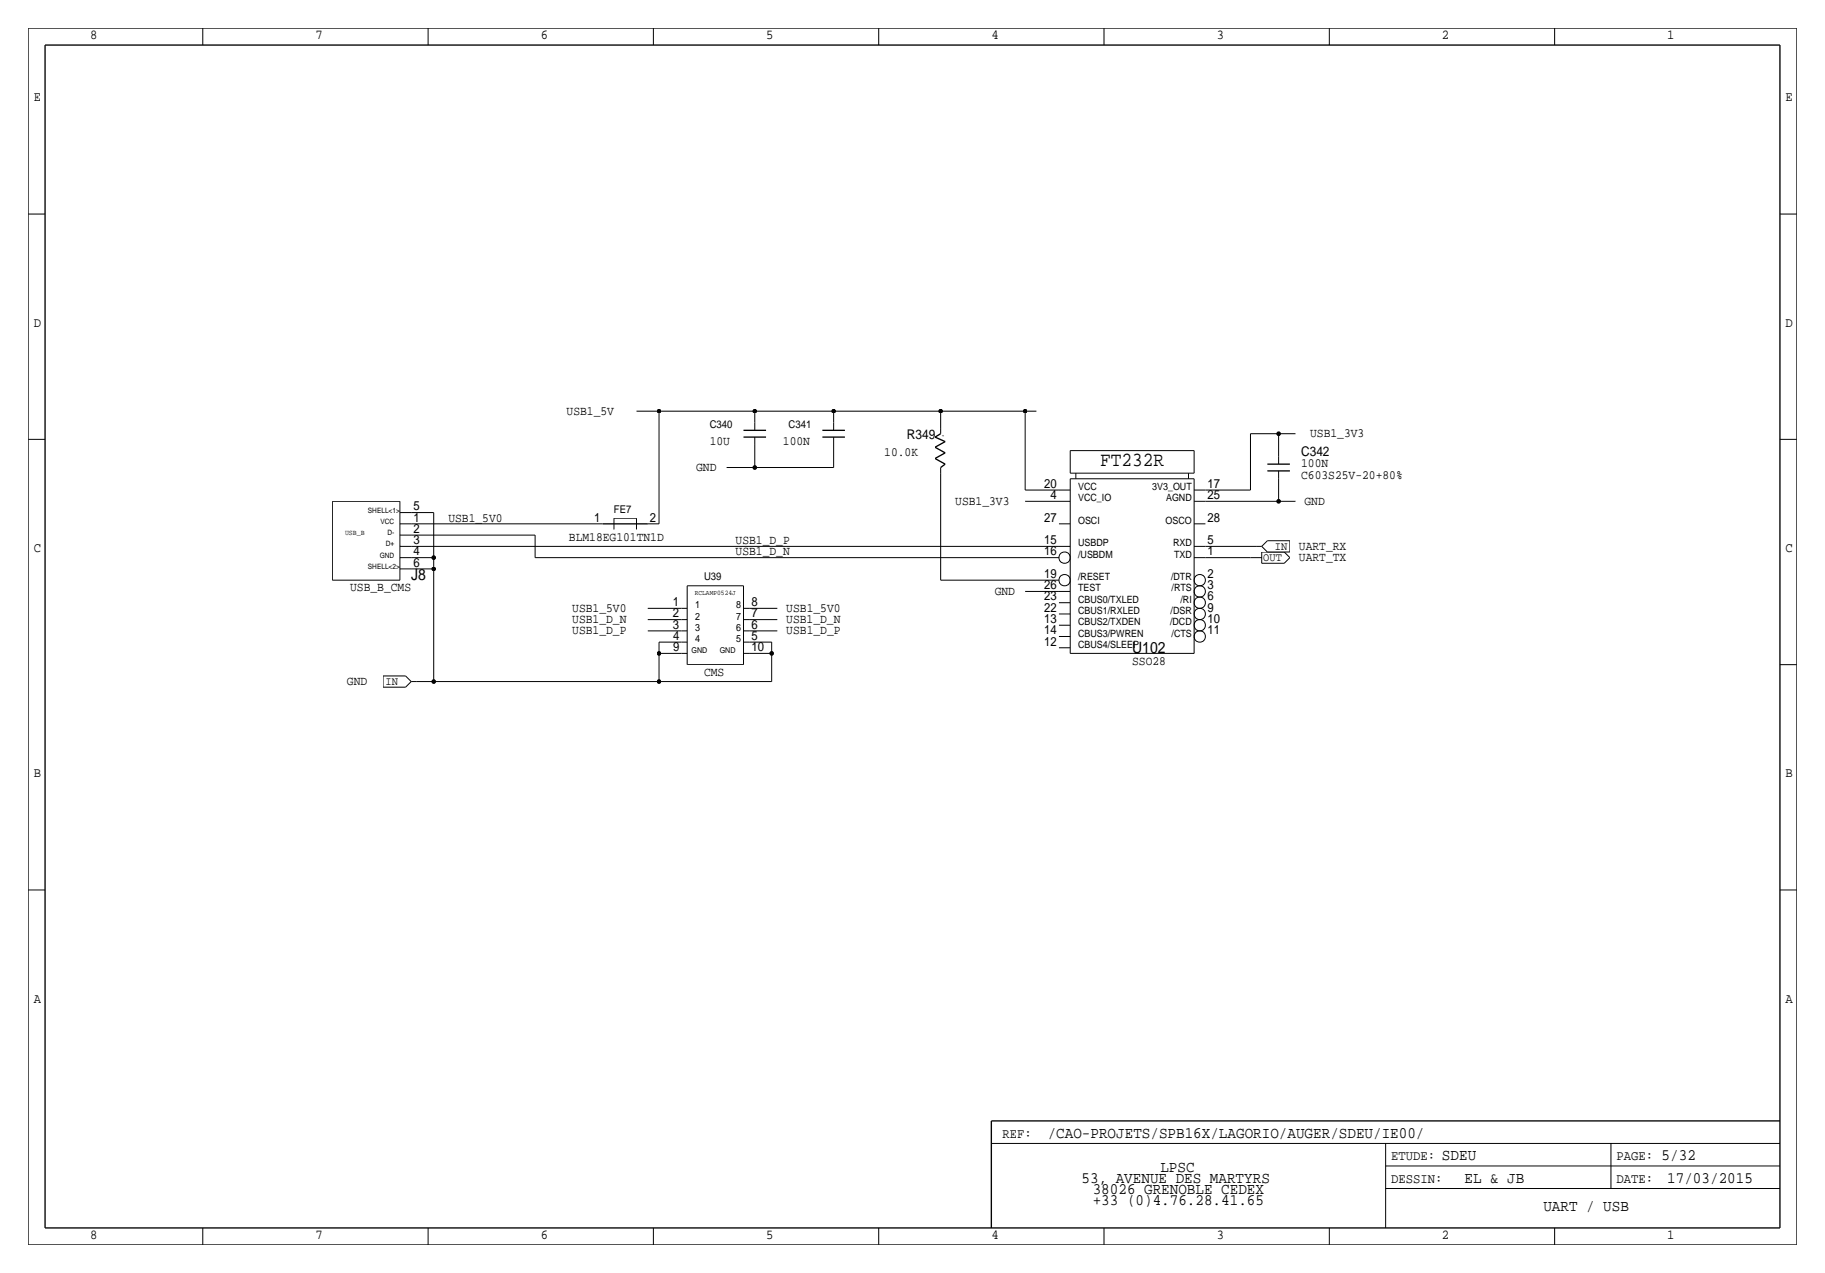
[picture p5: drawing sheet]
<svg xmlns="http://www.w3.org/2000/svg" width="411mm" height="287mm" viewBox="0 0 411 287" stroke-linecap="round" stroke-linejoin="round" font-family="sans-serif">
<g fill="none" stroke="#000" stroke-width=".23">
<path d="M6.3 6.3h398.8zM6.3 6.3v274.4zM45.7 6.3v3.9zM96.5 6.3v3.9zM147.3 6.3v3.9zM198.1 6.3v3.9zM248.9 6.3v3.9zM299.7 6.3v3.9zM350.5 6.3v3.9zM405.1 6.3v274.4zM6.3 48.3h3.9zM401.3 48.3h3.8z"/>
<path d="M6.3 99.1h3.9zM143.5 92.7h5.1zM148.6 92.7h21.6zM148.6 92.7v25.4zM170.2 98.6v1.7zM170.2 95.2v1.8zM170.2 92.7h17.8zM170.2 92.7v2.5zM188 98.6v1.7zM188 95.2v1.8zM188 92.7h24.1zM188 92.7v2.5z"/>
<path d="M212.1 96.5v1.3zM212.1 92.7h19zM212.1 92.7v3.8zM231.1 92.7v17.8zM231.1 92.7h2.6zM281.9 97.8v12.7zM281.9 97.8h6.4zM288.3 97.8h3.8zM288.3 97.8v5.1zM401.3 99.1h3.8zM74.9 113v17.8zM74.9 113h15.3z"/>
<path d="M90.2 113v17.8zM90.2 118.1h2.5zM90.2 115.6h2.5zM92.7 115.6h5.1zM92.7 118.1h43.2zM97.8 115.6v10.1zM138.4 116.8h5.1zM138.4 116.8v2.6zM143.5 116.8v2.6zM146 118.1h2.6zM163.8 105.4h6.4zM170.2 105.4h17.8z"/>
<path d="M170.2 100.3v5.1zM188 100.3v5.1zM212.1 105.4v1.3zM212.1 106.7v24.1zM231.1 113h7.7zM231.1 110.5h7.7zM238.8 118.1h2.5zM238.8 110.5h2.5zM238.8 113h2.5zM241.3 107.9v39.4zM241.3 101.6v5.1zM241.3 101.6h27.9z"/>
<path d="M241.3 106.7h27.9zM241.3 107.9h27.9zM242.6 106.7v1.2zM268 106.7v1.2zM269.2 118.1h2.6zM269.2 113h2.6zM269.2 110.5h2.6zM269.2 107.9v39.4zM269.2 101.6v5.1zM271.8 110.5h10.1zM271.8 113h16.5zM288.3 113h3.8z"/>
<path d="M288.3 106.2v1.7zM288.3 102.9v1.7zM288.3 107.9v5.1zM74.9 130.8h15.3zM90.2 120.6h2.5zM90.2 123.2h2.5zM90.2 125.7h2.5zM90.2 128.3h2.5zM92.7 123.2h146.1zM92.7 120.6h27.9zM92.7 125.7h5.1zM92.7 128.3h5.1z"/>
<path d="M97.8 125.7v2.6zM97.8 128.3v25.4zM120.6 120.6v5.1zM120.6 125.7h118.2zM146.1 139.7h7.6zM146.1 137.2h7.6zM153.7 137.2h1.2zM153.7 139.7h1.2zM154.9 132.1v17.8zM154.9 132.1h12.7zM167.6 132.1v17.8zM167.6 137.2h1.3z"/>
<path d="M167.6 139.7h1.3zM168.9 139.7h6.4zM168.9 137.2h6.4zM212.1 130.8h26.7zM231.1 133.3h7.7zM238.8 123.2h2.5zM238.8 135.9h2.5zM238.8 138.4h2.5zM238.8 133.3h2.5zM269.2 125.7h2.6zM269.2 123.2h2.6zM271.8 123.2h11.4z"/>
<path d="M271.8 125.7h10.1zM281.9 125.7h2.6zM283.2 123.2h1.3zM284.5 123.2l1.2 1.3zM284.5 124.5h5.1zM284.5 127h5.1zM284.5 124.5v2.5zM285.7 121.9l-1.2 1.3zM285.7 121.9h5.1zM285.7 124.5h5.1zM289.6 124.5l1.2 1.2zM290.8 121.9v2.6z"/>
<path d="M290.8 125.7l-1.2 1.3zM86.4 152.4h5zM86.4 152.4v2.5zM86.4 154.9h5zM91.4 152.4l1.3 1.3zM92.7 153.7l-1.3 1.2zM92.7 153.7h1.3zM94 153.7h3.8zM97.8 153.7h50.8zM146.1 142.2h7.6zM148.6 147.3h5.1zM148.6 153.7h25.4z"/>
<path d="M148.6 147.3v6.4zM148.6 144.8v2.5zM148.6 144.8h5.1zM153.7 142.2h1.2zM153.7 147.3h1.2zM153.7 144.8h1.2zM154.9 149.9h12.7zM167.6 142.2h1.3zM167.6 144.8h1.3zM167.6 147.3h1.3zM168.9 142.2h6.4zM168.9 147.3h5.1z"/>
<path d="M168.9 144.8h5.1zM174 147.3v6.4zM174 144.8v2.5zM238.8 141h2.5zM238.8 143.5h2.5zM238.8 146h2.5zM241.3 147.3h27.9zM401.3 149.9h3.8zM6.3 200.7h3.9zM401.3 200.7h3.8zM223.5 257.8h177.8zM312.4 257.8v19.1z"/>
<path d="M363.2 257.8v10.2zM45.7 276.9v3.8zM96.5 276.9v3.8zM147.3 276.9v3.8zM198.1 276.9v3.8zM248.9 276.9v3.8zM299.7 276.9v3.8zM312.4 262.9h88.9zM312.4 268h88.9zM350.5 276.9v3.8zM6.4 280.7h398.7z"/>
<circle cx="240" cy="125.7" r="1.28"/>
<circle cx="240" cy="130.8" r="1.28"/>
<circle cx="270.5" cy="138.4" r="1.28"/>
<circle cx="270.5" cy="130.8" r="1.28"/>
<circle cx="270.5" cy="133.4" r="1.28"/>
<circle cx="270.5" cy="135.9" r="1.28"/>
<circle cx="270.5" cy="143.5" r="1.28"/>
<circle cx="270.5" cy="141" r="1.28"/>
</g>
<g fill="#000" stroke="#000" stroke-width=".23">
<circle cx="148.6" cy="92.7" r=".41"/>
<circle cx="170.2" cy="92.7" r=".41"/>
<circle cx="188" cy="92.7" r=".41"/>
<circle cx="212.1" cy="92.7" r=".41"/>
<circle cx="231.1" cy="92.7" r=".41"/>
<circle cx="288.3" cy="97.8" r=".41"/>
<circle cx="170.2" cy="105.4" r=".41"/>
<circle cx="288.3" cy="113" r=".41"/>
<circle cx="97.8" cy="128.3" r=".41"/>
<circle cx="97.8" cy="125.7" r=".41"/>
<circle cx="97.8" cy="153.7" r=".41"/>
<circle cx="148.6" cy="147.3" r=".41"/>
<circle cx="148.6" cy="153.7" r=".41"/>
<circle cx="174" cy="147.3" r=".41"/>
</g>
<g fill="none" stroke="#000" stroke-width=".3">
<path d="M10.2 10.2h391.1zM10.2 10.2v266.7zM401.3 10.2v266.7zM167.6 97h5.1zM167.6 98.6h5.1zM185.4 97h5.1zM185.4 98.6h5.1zM210.8 98.6l2.3 1zM210.8 98.6l1.3-.8zM135.9 118.1h10.1zM210.8 103.4l2.3-1.3zM210.8 103.4l2.3 1.2z"/>
<path d="M210.8 100.8l2.3-1.2zM210.8 100.8l2.3 1.3zM212.1 105.4l1-.8zM285.8 104.6h5zM285.8 106.2h5zM223.5 252.7h177.8zM223.5 252.7v24.2zM10.2 276.9h391.1z"/>
</g>
<text font-size="4.5" x="248" y="105">FT232R</text>
<g font-size="3.6">
<text x="236.2" y="256.5">/CAO-PROJETS/SPB16X/LAGORIO/AUGER/SDEU/IE00/</text>
<text x="325.1" y="261.6">SDEU</text>
<text x="374.6" y="261.6">5/32</text>
<text x="243.8" y="266.7">53, AVENUE DES MARTYRS</text>
<text x="246.4" y="269.2">38026 GRENOBLE CEDEX</text>
<text x="261.6" y="264.2">LPSC</text>
<text x="330.2" y="266.7">EL &amp; JB</text>
<text x="375.9" y="266.7">17/03/2015</text>
<text x="246.4" y="271.8">+33 (0)4.76.28.41.65</text>
<text x="348" y="273">UART / USB</text>
</g>
<g font-size="3.5">
<text x="92.7" y="130.8">J8</text>
<text x="255.3" y="147.3">U102</text>
</g>
<g font-size="3.1">
<text x="20.3" y="8.9">8</text>
<text x="71.1" y="8.9">7</text>
<text x="121.9" y="8.9">6</text>
<text x="172.7" y="8.9">5</text>
<text x="223.5" y="8.9">4</text>
<text x="274.3" y="8.9">3</text>
<text x="325.1" y="8.9">2</text>
<text x="375.9" y="8.9">1</text>
<text x="7.6" y="22.9">E</text>
<text x="402.6" y="22.9">E</text>
<text x="7.6" y="73.7">D</text>
<text x="402.6" y="73.7">D</text>
<text x="7.6" y="124.5">C</text>
<text x="402.6" y="124.5">C</text>
<text x="7.6" y="175.3">B</text>
<text x="402.6" y="175.3">B</text>
<text x="7.6" y="226.1">A</text>
<text x="402.6" y="226.1">A</text>
<text x="226.1" y="256.5">REF:</text>
<text x="313.7" y="261.6">ETUDE:</text>
<text x="364.5" y="261.6">PAGE:</text>
<text x="313.7" y="266.7">DESSIN:</text>
<text x="364.5" y="266.7">DATE:</text>
<text x="20.3" y="279.4">8</text>
<text x="71.1" y="279.4">7</text>
<text x="121.9" y="279.4">6</text>
<text x="172.7" y="279.4">5</text>
<text x="223.5" y="279.4">4</text>
<text x="274.3" y="279.4">3</text>
<text x="325.1" y="279.4">2</text>
<text x="375.9" y="279.4">1</text>
</g>
<g font-size="3">
<text x="204.5" y="99.1">R349</text>
<text x="293.4" y="102.9">C342</text>
</g>
<g font-size="2.9">
<text x="127.8" y="93.5">USB1_5V</text>
<text x="160" y="100.3">10U</text>
<text x="176.5" y="100.3">100N</text>
<text x="295.4" y="98.5">USB1_3V3</text>
<text x="157" y="106.2">GND</text>
<text x="199.4" y="102.9">10.0K</text>
<text x="293.4" y="107.9">C603S25V-20+80%</text>
<text x="293.4" y="105.4">100N</text>
<text x="215.4" y="113.8">USB1_3V3</text>
<text x="235.4" y="110">20</text>
<text x="236.8" y="112.5">4</text>
<text x="272.3" y="110">17</text>
<text x="272.3" y="112.5">25</text>
<text x="294.1" y="113.8">GND</text>
<text x="93.2" y="115.1">5</text>
<text x="93.2" y="117.6">1</text>
<text x="101.1" y="117.6">USB1_5V0</text>
<text x="134" y="117.6">1</text>
<text x="146.6" y="117.6">2</text>
<text x="235.4" y="117.6">27</text>
<text x="272.3" y="117.6">28</text>
<text x="93.2" y="122.7">3</text>
<text x="93.2" y="120.1">2</text>
<text x="93.2" y="125.2">4</text>
<text x="128.3" y="121.9">BLM18EG101TN1D</text>
<text x="165.9" y="125.2">USB1_D_N</text>
<text x="165.9" y="122.7">USB1_D_P</text>
<text x="235.4" y="125.2">16</text>
<text x="235.4" y="122.7">15</text>
<text x="272.3" y="122.7">5</text>
<text x="272.3" y="125.2">1</text>
<text x="292.9" y="124">UART_RX</text>
<text x="93.2" y="127.8">6</text>
<text x="235.4" y="130.3">19</text>
<text x="272.3" y="130.3">2</text>
<text x="292.9" y="126.5">UART_TX</text>
<text x="79" y="133.3">USB_B_CMS</text>
<text x="129" y="137.9">USB1_5V0</text>
<text x="151.7" y="136.6">1</text>
<text x="169.4" y="136.6">8</text>
<text x="177.3" y="137.9">USB1_5V0</text>
<text x="224.3" y="134.1">GND</text>
<text x="235.4" y="132.8">26</text>
<text x="235.4" y="137.9">22</text>
<text x="235.4" y="135.4">23</text>
<text x="272.3" y="132.8">3</text>
<text x="272.3" y="135.4">6</text>
<text x="272.3" y="137.9">9</text>
<text x="129" y="140.5">USB1_D_N</text>
<text x="129" y="143">USB1_D_P</text>
<text x="151.7" y="141.7">3</text>
<text x="151.7" y="139.2">2</text>
<text x="169.4" y="139.2">7</text>
<text x="169.4" y="141.7">6</text>
<text x="177.3" y="140.5">USB1_D_N</text>
<text x="177.3" y="143">USB1_D_P</text>
<text x="235.4" y="143">14</text>
<text x="235.4" y="140.5">13</text>
<text x="272.3" y="140.5">10</text>
<text x="272.3" y="143">11</text>
<text x="151.7" y="144.3">4</text>
<text x="151.7" y="146.8">9</text>
<text x="169.4" y="144.3">5</text>
<text x="169.4" y="146.8">10</text>
<text x="235.4" y="145.5">12</text>
<text x="255.3" y="149.9">SSO28</text>
<text x="78.2" y="154.4">GND</text>
<text x="158.7" y="152.4">CMS</text>
</g>
<g font-size="2.6">
<text x="287.5" y="123.9">IN</text>
<text x="284.8" y="126.5">OUT</text>
<text x="86.9" y="154.4">IN</text>
</g>
<g font-size="2.4">
<text x="160" y="96.5">C340</text>
<text x="177.8" y="96.5">C341</text>
<text x="138.4" y="115.6">FE7</text>
<text x="158.7" y="130.8">U39</text>
</g>
<g font-size="2.3">
<text x="243.1" y="110.5">VCC</text>
<text x="243.1" y="113">VCC_IO</text>
<text x="259.8" y="110.5">3V3_OUT</text>
<text x="262.9" y="113">AGND</text>
<text x="243.1" y="118.1">OSCI</text>
<text x="262.8" y="118.1">OSCO</text>
<text x="243.1" y="123.2">USBDP</text>
<text x="243.1" y="125.7">/USBDM</text>
<text x="264.5" y="123.2">RXD</text>
<text x="264.7" y="125.7">TXD</text>
<text x="243.1" y="130.8">/RESET</text>
<text x="264" y="130.8">/DTR</text>
<text x="156.7" y="137.2">1</text>
<text x="166" y="137.2">8</text>
<text x="243.1" y="135.9">CBUS0/TXLED</text>
<text x="243.1" y="133.4">TEST</text>
<text x="264.1" y="133.4">/RTS</text>
<text x="266.2" y="135.9">/RI</text>
<text x="156.7" y="139.7">2</text>
<text x="156.7" y="142.2">3</text>
<text x="166" y="139.7">7</text>
<text x="166" y="142.2">6</text>
<text x="243.1" y="138.4">CBUS1/RXLED</text>
<text x="243.1" y="141">CBUS2/TXDEN</text>
<text x="243.1" y="143.5">CBUS3/PWREN</text>
<text x="263.8" y="141">/DCD</text>
<text x="263.9" y="138.4">/DSR</text>
<text x="264.1" y="143.5">/CTS</text>
<text x="156.7" y="144.8">4</text>
<text x="166" y="144.8">5</text>
<text x="243.1" y="146.1">CBUS4/SLEEP</text>
</g>
<g font-size="1.8">
<text x="155.9" y="147.3">GND</text>
<text x="162.3" y="147.3">GND</text>
</g>
<g font-size="1.7">
<text x="83" y="115.6">SHELL&lt;1&gt;</text>
<text x="85.8" y="118.1">VCC</text>
<text x="77.8" y="120.6">USB_B</text>
<text x="85.6" y="125.7">GND</text>
<text x="87" y="123.2">D+</text>
<text x="87.3" y="120.6">D-</text>
<text x="83" y="128.3">SHELL&lt;2&gt;</text>
</g>
<text font-size="1.6" x="156.6" y="134.2">RCLAMP0524J</text>
<text font-size="1.1" x="213.1" y="98.6" transform="rotate(-90 213.1 98.6)">*</text>
</svg>
